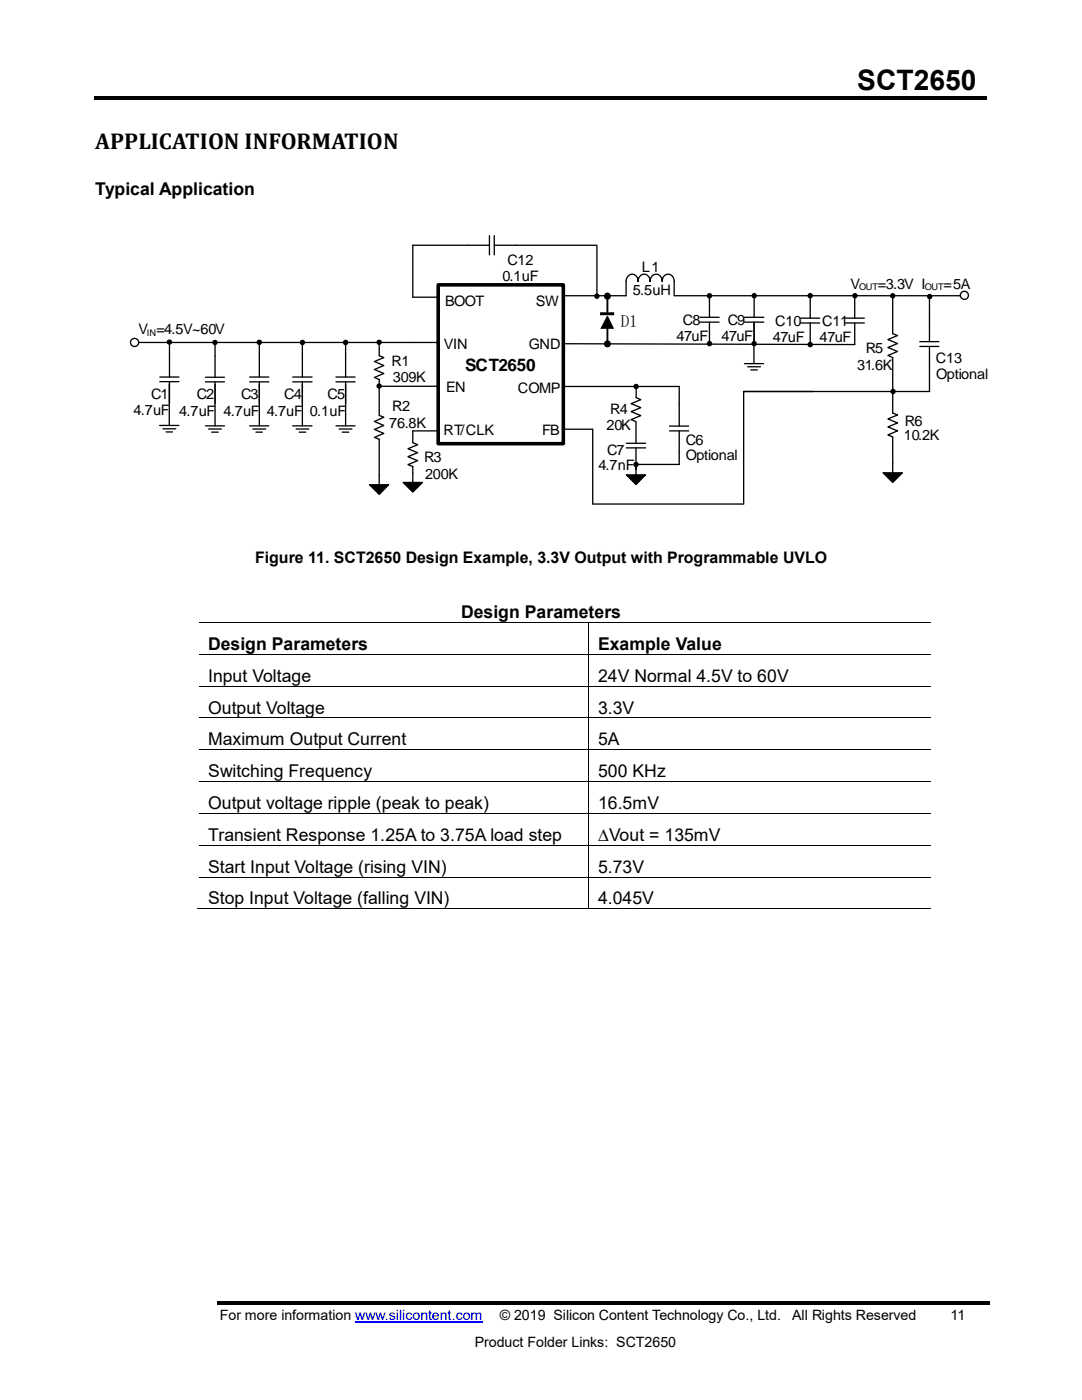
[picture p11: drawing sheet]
<svg xmlns="http://www.w3.org/2000/svg" width="216mm" height="279mm" viewBox="0 0 216 279" stroke-linecap="round" stroke-linejoin="round" font-family="sans-serif">
<g fill="#000">
<path d="M80.4 96.3h3.9l-1.9 1.9zM125 94.8h3.8l-1.9 1.9zM176.2 94.4h3.9l-2 1.9z"/>
<path d="M18.8 19.2h178v.8h-178z" fill-rule="evenodd"/>
<path d="M43.4 259.7h154v.7h-154z" fill-rule="evenodd"/>
</g>
<path d="M70.9 263.8h25.4" fill="none" stroke="#00f" stroke-width=".21"/>
<g fill="none" stroke="#000" stroke-width=".26">
<path d="M82.4 48.9v10.4h5M93.3 48.9h4.4M97.7 47v3.9M98.6 47v3.9M98.6 48.9h4.3M124.9 59v-2.8a1.22 1.22 0 0 1 1.2-1.5 1.22 1.22 0 0 1 1.2 1.5 1.22 1.22 0 0 1 1.2-1.5 1.22 1.22 0 0 1 1.2 1.5 1.24 1.24 0 0 1 1.2-1.5 1.24 1.24 0 0 1 1.2 1.5 1.22 1.22 0 0 1 1.2-1.5 1.22 1.22 0 0 1 1.2 1.5v2.8h58.2M141.6 59v4.3M150.5 59v4.3M178.1 59.1v7.5l1 .4-1.9 .8 1.9 .8-1.9 .8 1.9 .7-1.9 .8 .9 .5v11l1 .4-1.9 .8 1.9 .8-1.9 .8 1.9 .8-1.9 .8 .9 .4v5.2M27.7 68.3h59.7M49.8 76.2h3.8M49.8 75.2h3.8"/>
<path d="M51.7 68.3v6.9M51.7 76.2v4.3M75.7 77.1h11.7M112.5 68.6l58.1 .2M126.9 79.3l1 .5-2 .8 2 .8-2 .7 2 .8-2 .8 1 .5v4.3M126.9 77.1v2.2M139.7 64.3h3.8M139.7 63.3h3.8M141.6 64.3v4.3M148.6 64.3h3.8M148.6 63.3h3.8M148.6 72.6h3.8"/>
<path d="M149.2 73.2h2.5M149.8 73.8h1.3M150.4 64.3v8.3M150.5 64.3v4.3M80.4 96.3h3.9l-1.9 1.9zM82.4 94.4v1.9zM87.4 86h-5v2.3l.9 .5-1.9 .8 1.9 .7-1.9 .8 1.9 .8-1.9 .8 1 .4v1.3M125 89.4h3.8M125 88.5h3.8M125 94.8h3.8l-1.9 1.9zM126.9 89.4v4.3M126.9 92.9v1.9z"/>
<path d="M176.2 94.4h3.9l-2 1.9zM178.1 92.4v2z"/>
</g>
<path d="M87.4 56.8h25v31.7h-25z" fill="none" stroke="#000" stroke-width=".71"/>
<circle cx="192.4" cy="58.9" r=".81" fill="#fff"/>
<circle cx="192.4" cy="58.9" r=".81" fill="none" stroke="#000" stroke-width=".26"/>
<circle cx="26.8" cy="68.3" r=".81" fill="#fff"/>
<g fill="none" stroke="#000" stroke-width=".26">
<path d="M82.4 48.9h10.9M102.9 48.9h16.2v10.1M112.5 59h12.4M161.7 59.2v4.3M170.6 59.2v4.3M185.5 59.1v9.1M31.9 75.2h3.8M31.9 76.2h3.8M33.8 76.6v8.3M33.8 68.3v6.9M33.8 76.2v4.3M41 76.2h3.8"/>
<path d="M41 75.3h3.8M42.9 68.4v6.9M42.9 76.2v8.8M51.7 76.7v8.3M58.4 76.2h3.9M58.4 75.2h3.9M60.3 68.3v6.9M60.3 76.2v8.8M67 76.2h3.9M67 75.2h3.9M69 68.3v6.9M69 76.2v8.8"/>
<path d="M75.7 68.3v2.7l.9 .4-1.9 .8 1.9 .7-1.9 .8 1.9 .8-1.9 .8 1 .4v7.2l.9 .4-1.9 .8 1.9 .8-1.9 .8 1.9 .8-1.9 .8 1 .4v7.2M112.6 77.1h22.9v7.9M159.7 64.5h3.9M159.7 63.5h3.9M161.7 64.5v4.3M168.7 64.5h3.8M168.7 63.5h3.8M170.6 64.5v4.3M183.5 69.1h3.8M183.5 68.2h3.8M185.5 69.1v9M185.5 78.1h-37.1v22.5"/>
<path d="M31.8 84.9h3.9M32.5 85.6h2.6M33.1 86.2h1.3M41 85h3.8M41.6 85.6h2.6M42.2 86.2h1.3M49.8 85h3.8M50.4 85.6h2.6M51.1 86.2h1.2M58.4 85h3.9M59.1 85.6h2.5M59.7 86.2h1.3"/>
<path d="M67 85h3.9M67.7 85.6h2.5M68.3 86.2h1.3M73.7 96.7h3.9l-1.9 2zM75.7 94.9v1.8zM112.5 85.7h5.7M118.3 85.7v14.9M126.9 92.9v.8M133.6 86h3.8M133.6 85h3.8M135.5 86v6.7h-8.6M118.3 100.6h30"/>
<circle cx="119.1" cy="59.1" r=".4"/>
<circle cx="141.6" cy="59" r=".41"/>
<circle cx="150.5" cy="59" r=".4"/>
<circle cx="161.7" cy="59" r=".42"/>
<circle cx="170.6" cy="59" r=".42"/>
<circle cx="178.1" cy="59" r=".42"/>
<circle cx="185.5" cy="59.2" r=".41"/>
<circle cx="26.8" cy="68.3" r=".81"/>
<circle cx="33.8" cy="68.3" r=".4"/>
<circle cx="42.9" cy="68.3" r=".4"/>
<circle cx="51.8" cy="68.3" r=".42"/>
<circle cx="60.4" cy="68.3" r=".4"/>
<circle cx="68.9" cy="68.3" r=".4"/>
<circle cx="75.6" cy="77" r=".4"/>
<circle cx="75.6" cy="68.3" r=".4"/>
<circle cx="126.9" cy="77.1" r=".4"/>
<circle cx="141.6" cy="68.6" r=".41"/>
<circle cx="150.5" cy="68.6" r=".4"/>
<circle cx="161.7" cy="68.8" r=".42"/>
<circle cx="178.2" cy="78.1" r=".4"/>
<circle cx="126.9" cy="92.7" r=".41"/>
</g>
<g fill="#000">
<path d="M73.7 96.7h3.9l-1.9 2z"/>
<path d="M119.7 62.3h2.8v.6h-2.8zM121.2 62.9l-1.4 2.7h2.7z" fill-rule="evenodd"/>
<path d="M117.4 124.1h.1v.2h-.1z" fill-rule="evenodd"/>
<path d="M117.4 130.5h.1v.2h-.1z" fill-rule="evenodd"/>
<path d="M117.4 136.8h.1v.2h-.1z" fill-rule="evenodd"/>
<path d="M117.4 143.2h.1v.2h-.1z" fill-rule="evenodd"/>
<path d="M117.4 149.5h.1v.2h-.1z" fill-rule="evenodd"/>
<path d="M117.4 155.9h.1v.2h-.1z" fill-rule="evenodd"/>
<path d="M117.4 162.2h.1v.2h-.1z" fill-rule="evenodd"/>
<path d="M117.4 168.6h.1v.2h-.1z" fill-rule="evenodd"/>
<path d="M117.4 174.9h.1v.2h-.1z" fill-rule="evenodd"/>
<path d="M117.4 181.3h.1v.2h-.1z" fill-rule="evenodd"/>
<circle cx="119.1" cy="59.1" r=".4"/>
<circle cx="121.2" cy="59.1" r=".41"/>
<circle cx="141.6" cy="59" r=".41"/>
<circle cx="150.5" cy="59" r=".4"/>
<circle cx="161.7" cy="59" r=".42"/>
<circle cx="170.6" cy="59" r=".42"/>
<circle cx="178.1" cy="59" r=".42"/>
<circle cx="185.5" cy="59.2" r=".41"/>
<circle cx="33.8" cy="68.3" r=".4"/>
<circle cx="42.9" cy="68.3" r=".4"/>
<circle cx="51.8" cy="68.3" r=".42"/>
<circle cx="60.4" cy="68.3" r=".4"/>
<circle cx="68.9" cy="68.3" r=".4"/>
<circle cx="75.6" cy="77" r=".4"/>
<circle cx="75.6" cy="68.3" r=".4"/>
<circle cx="121.2" cy="68.6" r=".41"/>
<circle cx="126.9" cy="77.1" r=".4"/>
<circle cx="141.6" cy="68.6" r=".41"/>
<circle cx="150.5" cy="68.6" r=".4"/>
<circle cx="161.7" cy="68.8" r=".42"/>
<circle cx="178.2" cy="78.1" r=".4"/>
<circle cx="126.9" cy="92.7" r=".41"/>
</g>
<path d="M121.2 59.1v3.2M121.2 65.6v3" fill="none" stroke="#000" stroke-width=".38"/>
<g fill="none" stroke="#000" stroke-width=".59">
<circle cx="121.2" cy="59.1" r=".41"/>
<circle cx="121.2" cy="68.6" r=".41"/>
</g>
<g fill="none" stroke="#000" stroke-width=".2">
<path d="M39.7 124.2h77.7M39.7 130.6h77.7M39.7 136.9h77.7M117.5 124.3v6.2M117.5 130.7v6.1M117.5 137v6.2M117.5 124.2h68.2M117.5 130.6h68.2M117.5 136.9h68.2M39.7 143.3h77.7M39.7 149.6h77.7M39.7 156h77.7"/>
<path d="M117.5 143.4v6.1M117.5 149.7v6.2M117.5 156.1v6.1M117.5 143.3h68.2M117.5 149.6h68.2M117.5 156h68.2M39.7 162.3h77.7M39.7 168.7h77.7M39.7 175h77.7M117.5 162.4v6.2M117.5 168.8v6.1M117.5 175.1v6.2"/>
<path d="M117.5 162.3h68.2M117.5 168.7h68.2M117.5 175h68.2M39.4 181.4h78M117.5 181.4h68.2"/>
</g>
<text font-size="5.6" x="171.1" y="17.9">SCT2650</text>
<text font-size="4.6" x="19" y="29.8">APPLICATION INFORMATION</text>
<g font-size="3.5">
<text x="19" y="39">Typical Application</text>
<text x="92" y="123.3">Design Parameters</text>
<text x="41.5" y="129.7">Design Parameters</text>
<text x="119.4" y="129.7">Example Value</text>
<text x="41.5" y="136.1">Input Voltage</text>
<text x="119.4" y="136.1">24V Normal 4.5V to 60V</text>
<text x="41.5" y="142.4">Output Voltage</text>
<text x="119.4" y="142.4">3.3V</text>
<text x="41.5" y="148.8">Maximum Output Current</text>
<text x="119.4" y="148.8">5A</text>
<text x="41.5" y="155.1">Switching Frequency</text>
<text x="119.4" y="155.1">500 KHz</text>
<text x="41.5" y="161.4">Output voltage ripple (peak to peak)</text>
<text x="119.4" y="161.4">16.5mV</text>
<text x="41.5" y="167.8">Transient Response 1.25A to 3.75A load step</text>
<text x="119.4" y="167.8">∆Vout = 135mV</text>
<text x="41.5" y="174.1">Start Input Voltage (rising VIN)</text>
<text x="119.4" y="174.1">5.73V</text>
<text x="41.5" y="180.5">Stop Input Voltage (falling VIN)</text>
<text x="119.4" y="180.5">4.045V</text>
</g>
<g font-size="3.4">
<text x="123.9" y="65.3">D1</text>
<text x="92.8" y="74">SCT2650</text>
</g>
<text font-size="3.2" x="50.9" y="112.3">Figure 11. SCT2650 Design Example, 3.3V Output with Programmable UVLO</text>
<g font-size="2.9">
<text x="101.3" y="52.8">C12</text>
<text x="100.3" y="56.1">0.1uF</text>
<text x="126.3" y="58.8">5.5uH</text>
<text x="128.1" y="54.2">L1</text>
<text x="169.7" y="57.6">V</text>
<text x="175.2" y="57.6">=3.3V I</text>
<text x="188.3" y="57.6">=5A</text>
<text x="88.8" y="61">BOOT</text>
<text x="106.9" y="61">SW</text>
<text x="136.3" y="64.8">C8</text>
<text x="145.2" y="64.9">C9</text>
<text x="154.7" y="65.1">C10</text>
<text x="164" y="65.1">C11</text>
<text x="27.7" y="66.7">V =4.5V~60V</text>
<text x="88.6" y="69.6">VIN</text>
<text x="105.5" y="69.6">GND</text>
<text x="135" y="68">47uF</text>
<text x="143.9" y="68.1">47uF</text>
<text x="154.2" y="68.3">47uF</text>
<text x="163.5" y="68.3">47uF</text>
<text x="172.7" y="70.5">R5</text>
<text x="78.1" y="73">R1</text>
<text x="78.4" y="76.1">309K</text>
<text x="171" y="73.8">31.6K</text>
<text x="186.8" y="72.5">C13</text>
<text x="186.8" y="75.6">Optional</text>
<text x="26.6" y="82.9">4.7uF</text>
<text x="30.2" y="79.6">C1</text>
<text x="35.7" y="83">4.7uF</text>
<text x="39.3" y="79.7">C2</text>
<text x="44.6" y="83">4.7uF</text>
<text x="48.1" y="79.7">C3</text>
<text x="53.2" y="83">4.7uF</text>
<text x="56.7" y="79.7">C4</text>
<text x="61.8" y="83">0.1uF</text>
<text x="65.4" y="79.7">C5</text>
<text x="78.2" y="82.1">R2</text>
<text x="89" y="78.2">EN</text>
<text x="103.4" y="78.4">COMP</text>
<text x="121.7" y="82.6">R4</text>
<text x="77.7" y="85.3">76.8K</text>
<text x="88.5" y="86.9">RT/CLK</text>
<text x="108.2" y="86.7">FB</text>
<text x="121" y="85.8">20K</text>
<text x="136.9" y="88.8">C6</text>
<text x="180.4" y="87.8">10.2K</text>
<text x="180.6" y="85">R6</text>
<text x="84.6" y="92.2">R3</text>
<text x="84.8" y="95.5">200K</text>
<text x="119.4" y="93.8">4.7nF</text>
<text x="121.1" y="90.9">C7</text>
<text x="136.9" y="91.7">Optional</text>
</g>
<g font-size="2.8">
<text x="43.9" y="263.4">For more information www.silicontent.com</text>
<text x="99.7" y="263.4">© 2019 Silicon Content Technology Co., Ltd.</text>
<text x="158.1" y="263.4">All Rights Reserved</text>
<text x="189.7" y="263.4">11</text>
<text x="94.7" y="268.8">Product Folder Links: SCT2650</text>
</g>
<g font-size="1.8">
<text x="171.5" y="58">OUT</text>
<text x="184.5" y="58">OUT</text>
<text x="29.3" y="67.1">IN</text>
</g>
</svg>
